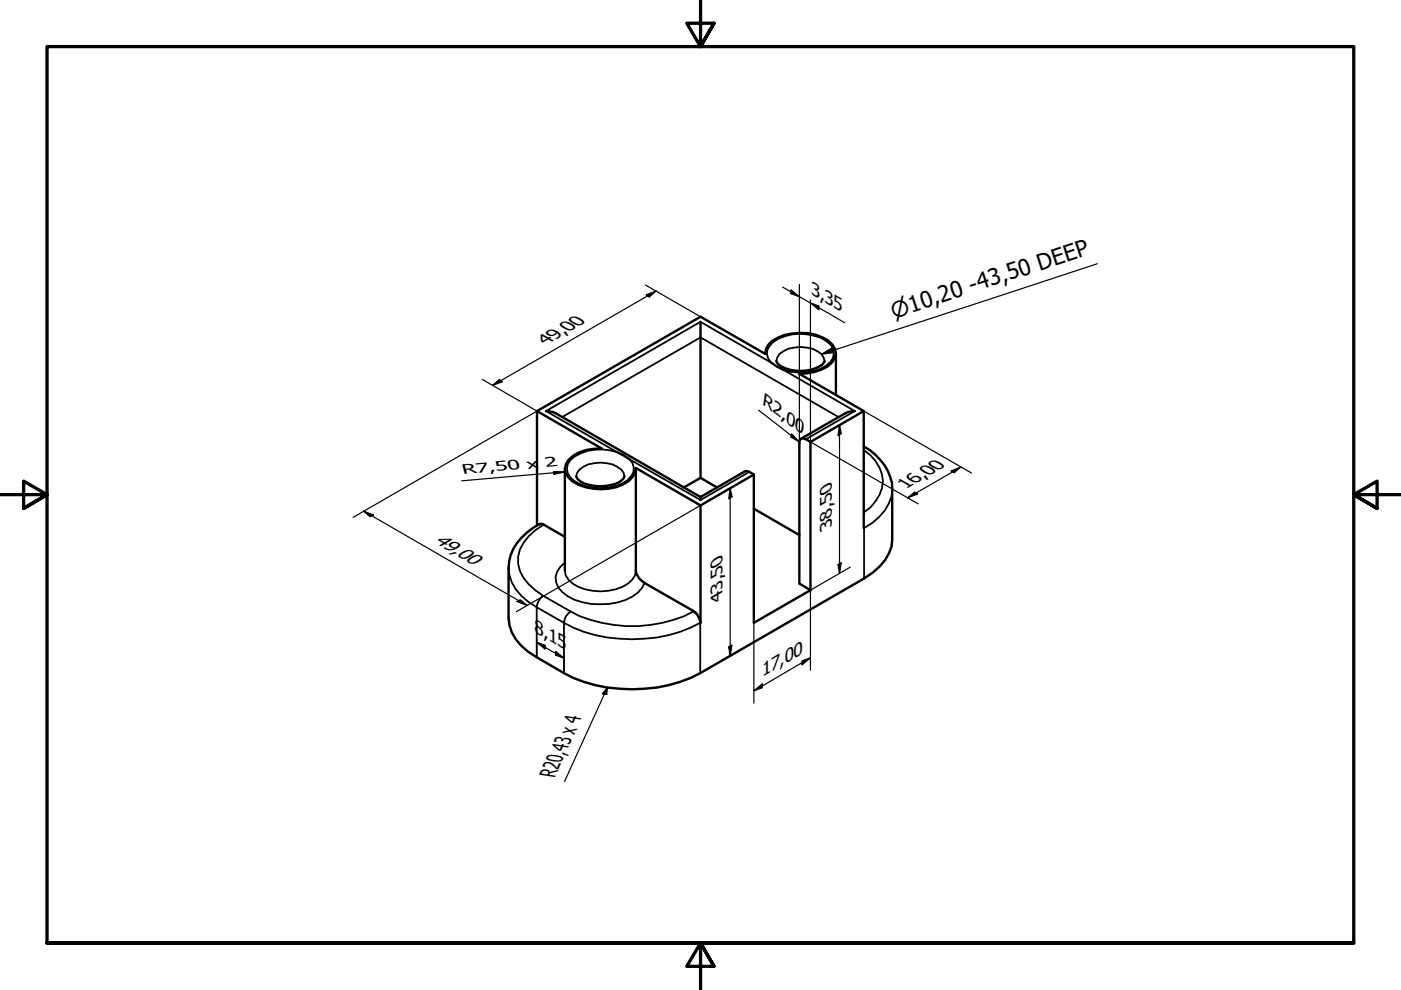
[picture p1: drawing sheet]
<svg xmlns="http://www.w3.org/2000/svg" width="297mm" height="210mm" viewBox="0 0 297 210" stroke-linecap="round" stroke-linejoin="round" font-family="sans-serif">
<!-- layer: Visible (ANSI) -->
<g fill="none" stroke="#000" stroke-width=".51">
<path d="M148.5 68.2v33.1M162.2 75a3.8 3.8 0 0 1 2.7-3.4 11.7 11.7 0 0 1 10.7 .6 3 3 0 0 1 .8 4.7 9.2 9.2 0 0 1-7 2.3l13.7 8v24.8M162.2 75l-13.7-7.8-34.6 20v24.2M162.2 74.9v.1M163.6 76.9l2.6 1.6M164.6 76.6l.1 .1a4.6 4.6 0 0 0 3.8 1.9 7.3 7.3 0 0 0 6.1-1.7l.2-.3M177.2 74.9v8.8M113.9 87.2l13.7 7.9a9.3 9.3 0 0 0-7 2.3 2.68 2.68 0 0 0-.1 3.9 10.1 10.1 0 0 0 8.6 2.3 7.7 7.7 0 0 0 5-2.5l.5-.9 .2-1 13.7 8M115.8 87.2l1.4 .1 .6 .3 30.7 17.8 9.4-5.4 .4-.1 1.5 .7v31.5l12-7M119.8 99.4v21.6M130.8 95.9l2.7 1.5M134.8 99.4v21.6a3.4 3.4 0 0 0 1.9 2.6l10.4 6a3.3 3.3 0 0 1 1.4 2.5v-24.9l11.3-6.6"/>
<path d="M171.8 93.7l-1.5-.8-.4 .1-.4 .4v.6v29.7l2.3 1.4M171.8 93.7v31.4M181.2 87.2l-1.4 .1-.5 .3-9.4 5.4M183.1 94.7a10.8 10.8 0 0 1 6.1 9v10.6a9.1 9.1 0 0 1-4.2 7.1l-1.8 1.3-34.7 20a32.1 32.1 0 0 1-28.9 0l-5.8-3.3a11.3 11.3 0 0 1-5.8-6.8l-.2-1.6v-10.6a10.1 10.1 0 0 1 5-8.4l1.4-.8 .5-.2 5.1 2.8M183.1 87.2l-11.3 6.5M122.2 101a3.2 3.2 0 0 0 2.8 1.8 8.7 8.7 0 0 0 6.9-1l.5-.8M148.5 105.4v.6M148.5 101.3l-3.5 2M148.5 101.3l3.5 2M159.8 107.9l9.7 5.5"/>
</g>
<!-- layer: Visible Narrow (ANSI) -->
<g fill="none" stroke="#000" stroke-width=".38">
<path d="M164.6 76.6l.2-.8a4.7 4.7 0 0 1 3.6-2.1 7.4 7.4 0 0 1 5.7 1.3l.5 .8 .2 .8M119.2 88.4l29.3-16.9 29.3 16.9M170.9 93.1l10.3-5.9-15-8.7a10.3 10.3 0 0 0 9.8-1.7 2.83 2.83 0 0 0-.7-4.4 10.5 10.5 0 0 0-11.3 .1 2.74 2.74 0 0 0-.4 4.4l-15.1-8.7-32.7 19 15 8.7a10.3 10.3 0 0 0-9.8 1.6 2.83 2.83 0 0 0 .7 4.5 10.9 10.9 0 0 0 11.3-.2 2.78 2.78 0 0 0 .5-4.4l15 8.6 10.4-6M183.1 95.4a7.9 7.9 0 0 1 3.9 8.1 9.6 9.6 0 0 1-3.9 5.2M114.2 111.2l.5-.1 .5 .2M115.2 111.3a10.2 10.2 0 0 0-5.3 6.7 7.1 7.1 0 0 0 2.2 5.9l1.4 1.2 1.7 1.2a3.2 3.2 0 0 0-1.4 2.4 11.3 11.3 0 0 1-5.8-6.7l-.2-1.6M115.3 111.2l-.1 .1M119.8 119.3a3.7 3.7 0 0 0-.6 6.2 13.1 13.1 0 0 0 9.9 2.6 10.1 10.1 0 0 0 7-3.5l.6-1M122.2 101l.2-.8a4.9 4.9 0 0 1 3.6-2 7.4 7.4 0 0 1 5.7 1.3l.5 .7 .2 .8M183.1 111.5v.5M189.2 103.7a9.1 9.1 0 0 1-4.2 7.1l-1.8 1.2v10.7M115.2 126.3l5.8 3.3"/>
<path d="M119.6 132.1l-5.8-3.4v10.7M119.6 132.1v10.6M119.8 121a4.2 4.2 0 0 0 2.8 3.4 11.5 11.5 0 0 0 10.6-.7l.8-.8 .6-.9 .2-1M121 129.6a3 3 0 0 0-1.4 2.5M121 129.6a28.6 28.6 0 0 0 26 0 3.4 3.4 0 0 1 1.5 2.5 31.3 31.3 0 0 1-22.3 2.6l-2.4-.7-2.3-.9-1.9-1M147.1 129.6h-.1M148.5 132.1v10.6"/>
</g>
<!-- layer: Visible (ANSI) -->
<circle cx="114.2" cy="111.2" r=".25" fill="#000"/>
<!-- layer: Border (ANSI) -->
<path d="M148.5 -.1v10l-2.9-5h5.8l-2.9 5 2.9-5M0 104.9h10l-5-2.9v5.8l5-2.9-5 2.9M297 104.9h-10l5-2.9v5.8l-5-2.9 5 2.9M10 199.9v-190h277v190h-277h277M151.4 204.9l-2.9-5 2.9 5h-5.8l2.9-5v10" fill="none" stroke="#000" stroke-width=".7"/>
<!-- layer: Dimension (ISO) -->
<g fill="none" stroke="#000" stroke-width=".25">
<path d="M136.8 60.4l11.7 6.8M137 62.5l2.1-.8-1.4 1.3zM139.1 61.7l-34.6 20M165.9 60.9l13.2 7.5M167.7 61.4l1.8 1.5-1.8-.6zM169.5 60.3v41.1M171.8 64.2l1.8 .7v.8zM171.8 63.6v39.2M102.2 80.4l11.7 6.8-39 22.5M104.5 81.7l1.4-1.2 .7 .4zM117.3 100h2.6l-2.4 .6zM160.8 87l8.7 6.7"/>
<path d="M167.8 92l1.7 1.7-1.8-1zM171.8 93.7l22.9 13.1M175.8 91.4l2.2-1.3v31.5M178 90.1l.4 1.8-.7 .5zM183.1 87.2l22.9 13.1M201.6 99.9l2.1-.9-1.4 1.2zM203.7 99l-11.3 6.6M77.1 108.4l2.1 .8-.7 .4zM77.1 108.4l34.7 20M119.9 100l-22 2M148.5 107.2l-39 22.5M152.6 104.8l2.2-1.3v35.5l-2.2 1.3"/>
<path d="M154.8 103.5l.4 1.8-.7 .5zM177.7 119.7l.7-.4-.4 2.3zM192.4 105.6l1.5-1.2 .7 .3zM109.6 127.5l.7-.3 1.5 1.2zM113.8 136.2l1.8 .6v.8zM113.8 136.2l5.8 3.3M113.8 135.6v3.8M117.8 138.1l1.8 1.4-1.8-.6zM119.6 138.9v3.8M154.5 137.2l.7-.4-.4 2.2zM159.8 132.1v17M171.8 139.5l-12 7"/>
<path d="M180.3 120.2l-8.5 4.9v17M128.8 145.8l-.1 1.4-1-.1zM128.8 145.8l-9.1 19.9M159.8 146.5l1.8-1.5v.8zM170.1 140.1l1.7-.6-1.7 1.4z"/>
</g>
<g fill="#000">
<path d="M137 62.5l2.1-.8-1.4 1.3z" fill-rule="evenodd"/>
<path d="M167.7 61.4l1.8 1.5-1.8-.6z" fill-rule="evenodd"/>
<path d="M171.8 64.2l1.8 .7v.8z" fill-rule="evenodd"/>
<path d="M104.5 81.7l1.4-1.2 .7 .4z" fill-rule="evenodd"/>
<path d="M167.8 92l1.7 1.7-1.8-1z" fill-rule="evenodd"/>
<path d="M178 90.1l.4 1.8-.7 .5z" fill-rule="evenodd"/>
<path d="M77.1 108.4l2.1 .8-.7 .4z" fill-rule="evenodd"/>
<path d="M117.3 100h2.6l-2.4 .6z" fill-rule="evenodd"/>
<path d="M154.8 103.5l.4 1.8-.7 .5z" fill-rule="evenodd"/>
<path d="M177.7 119.7l.7-.4-.4 2.3z" fill-rule="evenodd"/>
<path d="M192.4 105.6l1.5-1.2 .7 .3z" fill-rule="evenodd"/>
<path d="M201.6 99.9l2.1-.9-1.4 1.2z" fill-rule="evenodd"/>
<path d="M109.6 127.5l.7-.3 1.5 1.2z" fill-rule="evenodd"/>
<path d="M113.8 136.2l1.8 .6v.8z" fill-rule="evenodd"/>
<path d="M117.8 138.1l1.8 1.4-1.8-.6z" fill-rule="evenodd"/>
<path d="M154.5 137.2l.7-.4-.4 2.2z" fill-rule="evenodd"/>
<path d="M128.8 145.8l-.1 1.4-1-.1z" fill-rule="evenodd"/>
<path d="M159.8 146.5l1.8-1.5v.8z" fill-rule="evenodd"/>
<path d="M170.1 140.1l1.7-.6-1.7 1.4z" fill-rule="evenodd"/>
</g>
<!-- layer: Symbol (ISO) -->
<path d="M232.7 55.9l-58.5 19.2M174.2 75.1l2.1-1.3 .4 1z" fill="none" stroke="#000" stroke-width=".25"/>
<path d="M174.2 75.1l2.1-1.3 .4 1z" fill-rule="evenodd" fill="#000"/>
<text font-size="4.7" x="117.6" y="164.9" transform="rotate(-66 117.6 164.9)">R20,43x4</text>
<text font-size="4.6" x="189.5" y="67.5" transform="rotate(-18 189.5 67.5)">⌀10,20 -43,50 DEEP</text>
<g font-size="3.9">
<text x="172" y="62.3" transform="rotate(30 172 62.3)">3,35</text>
<text x="115.9" y="73.2" transform="rotate(-30 115.9 73.2)">49,00</text>
<text x="192.2" y="103.7" transform="rotate(-30 192.2 103.7)">16,00</text>
<text x="176.3" y="111.7" transform="rotate(-90 176.3 111.7)">38,50</text>
<text x="91.9" y="115" transform="rotate(30 91.9 115)">49,00</text>
<text x="153.2" y="127.1" transform="rotate(-90 153.2 127.1)">43,50</text>
<text x="113.3" y="134" transform="rotate(30 113.3 134)">8,15</text>
<text x="161.6" y="143.5" transform="rotate(-30 161.6 143.5)">17,00</text>
</g>
<text font-size="3.5" x="161.6" y="85.6" transform="rotate(38 161.6 85.6)">R2,00</text>
<g font-size="2.8">
<text x="98.2" y="100.6" transform="rotate(-5 98.2 100.6)">R 7 , 5</text>
<text x="107.8" y="99.7" transform="rotate(-5 107.8 99.7)">0</text>
<text x="111.9" y="99.3" transform="rotate(-5 111.9 99.3)">x</text>
<text x="115.8" y="99" transform="rotate(-5 115.8 99)">2</text>
</g>
</svg>
